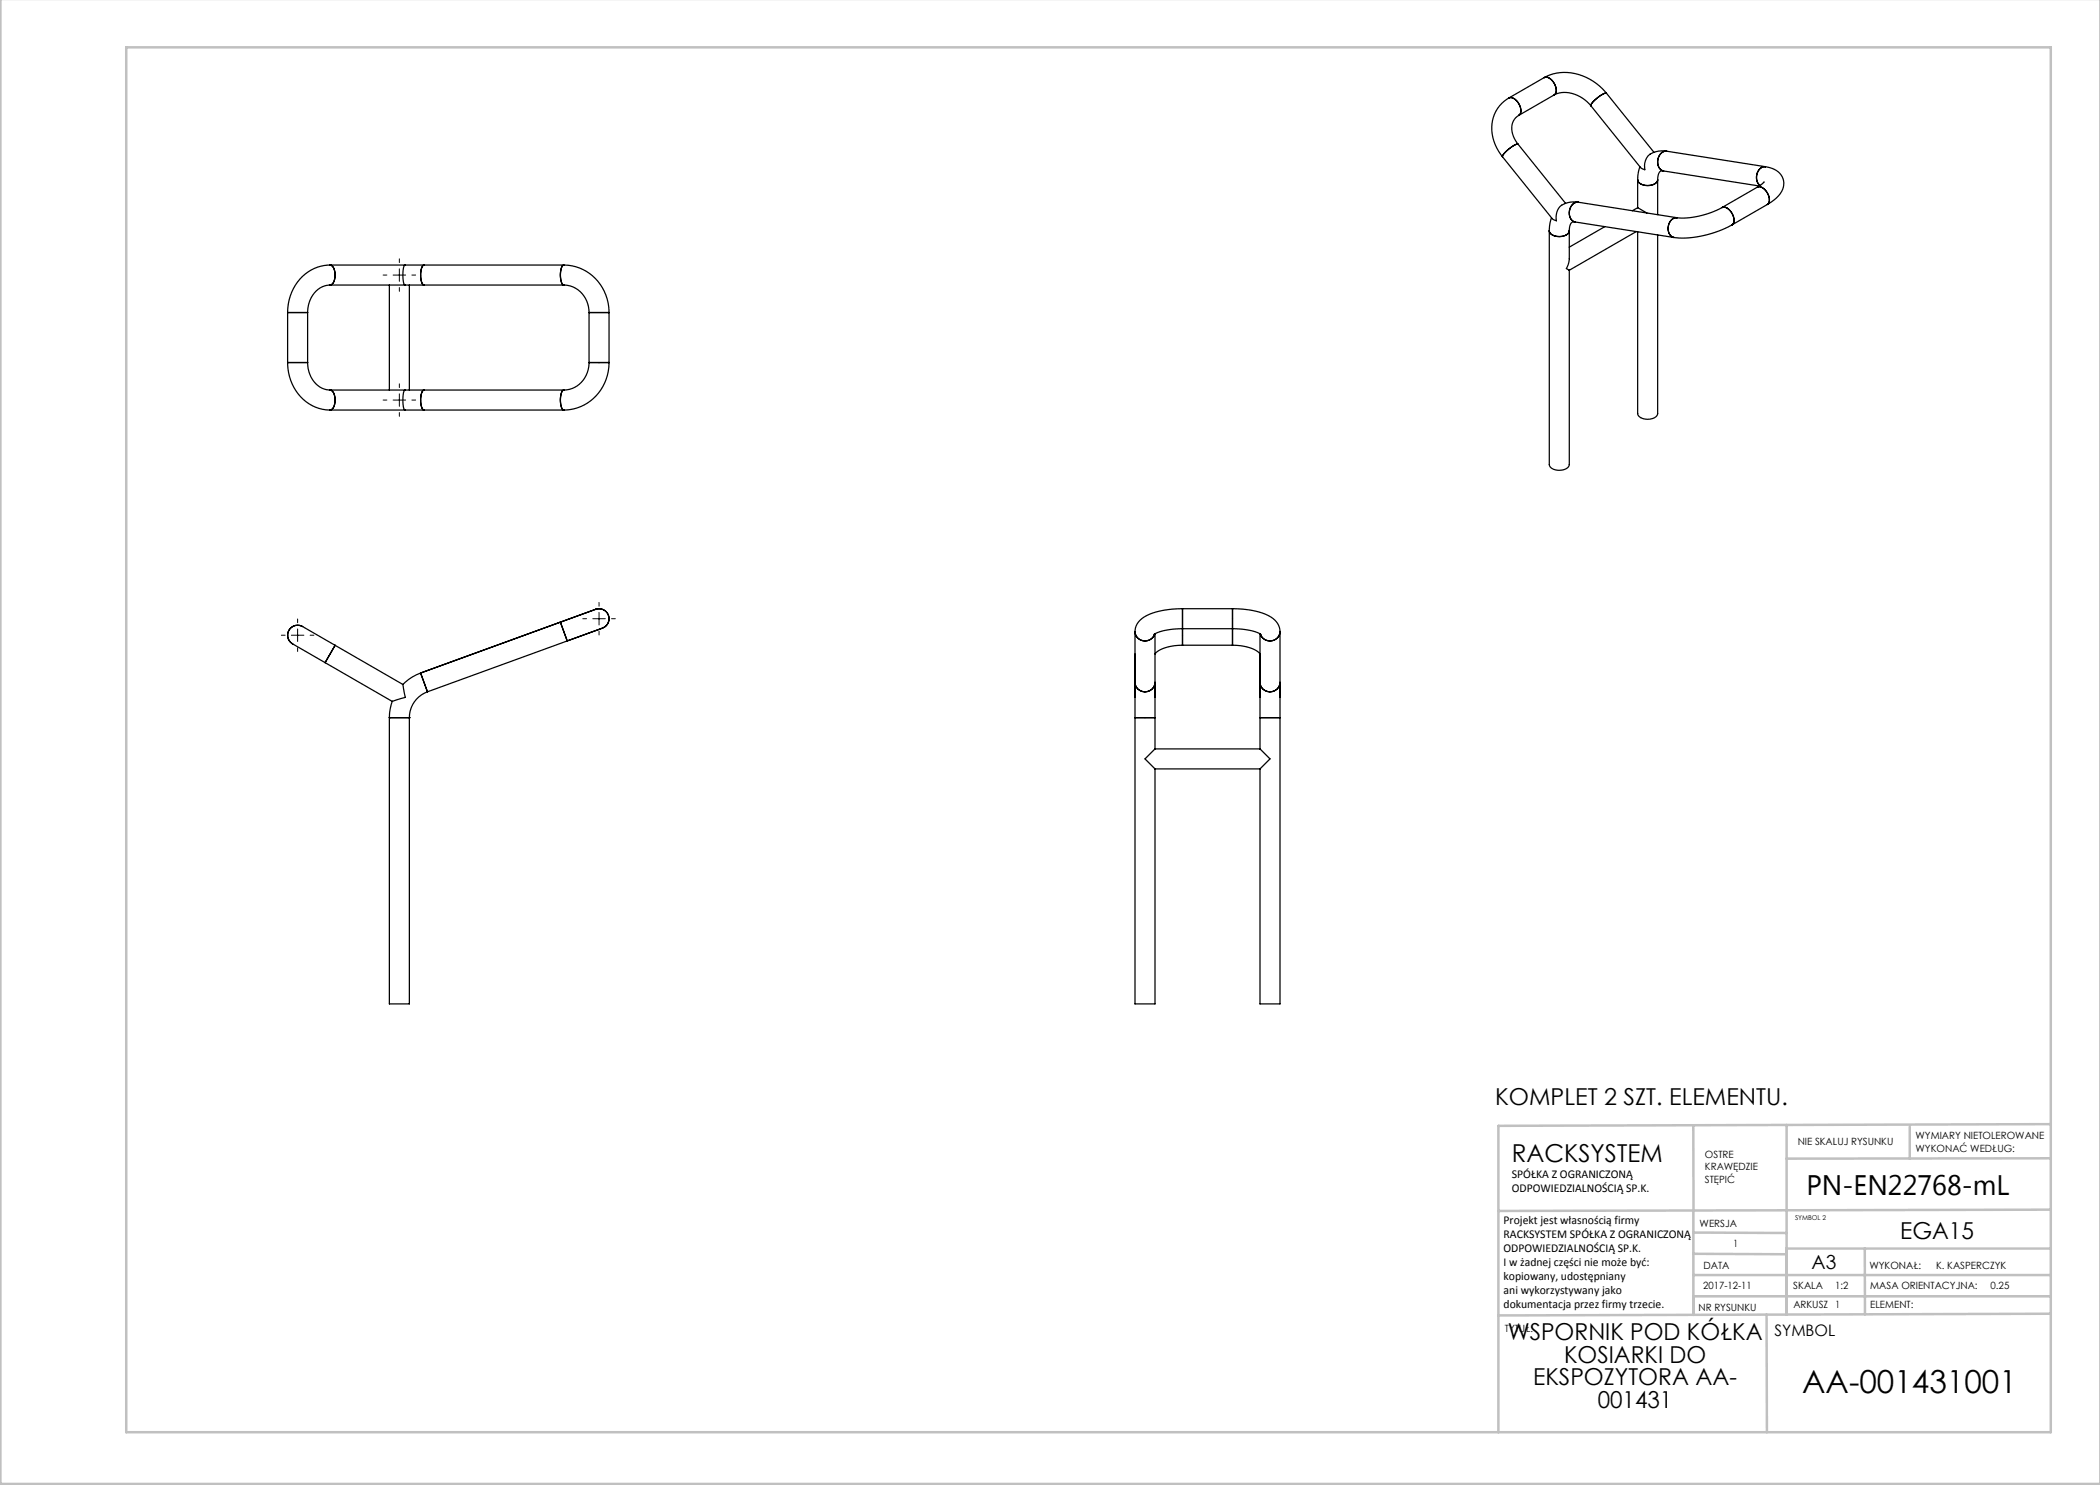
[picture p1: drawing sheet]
<svg xmlns="http://www.w3.org/2000/svg" width="420mm" height="297mm" viewBox="0 0 420 297" stroke-linecap="round" stroke-linejoin="round" font-family="sans-serif">
<g fill="none" stroke="#000" stroke-width=".2" stroke-dasharray="15.2 1.3 1.3 1.3">
<path d="M77.4 55h-.8M79.9 52.5v-.7M79.9 57.5v.8M82.4 55h.7M79.9 77.5v-.7M77.4 80h-.8M79.9 82.5v.8M82.4 80h.7M57 127h-.7M59.5 124.5v-.7M59.5 129.5v.8M62 127h.8"/>
<path d="M117.3 123.7h-.7M119.8 121.2v-.7M119.8 126.2v.8M122.3 123.7h.8"/>
</g>
<path d="M78.6 55h2.5M79.9 53.8v2.5M79.9 78.8v2.5M78.6 80h2.5M58.3 127h2.5M59.5 125.8v2.5M118.6 123.7h2.5M119.8 122.5v2.5" fill="none" stroke="#000" stroke-width=".2"/>
<g fill="none" stroke="#c0c0c0" stroke-width=".5">
<path d="M.1 -.1v296.9h419.9M25.2 9.5h385v276.9h-385zM338.7 225.2v16.9M357.3 225v37.9M382 225.4v6.3M410.1 224.8l-110.4 .4v61.2M410.1 231.7h-52.8M338.7 259.3h71.5M338.7 255h71.5M338.7 250.8l18.6 .1M338.7 246.5l18.6 .1M338.7 242.1v20.9"/>
<path d="M373 249.7v13.2M410.1 241.9l-110.4 .3M410.2 249.7h-52.9v13.2M353.3 262.9l.1 23.5M410.2 262.7l-110.5 .4"/>
</g>
<g fill="none" stroke="#000" stroke-width=".25">
<path d="M301.8 19.6a1.89 1.89 0 0 1 2.1 1.5l.3 1-.1 .6-.3 .4M301.8 19.6a7.3 7.3 0 0 0-2.4 10l1.1 1.8M301.8 19.6a2.13 2.13 0 0 1 2.3 1.9l.1 1-.4 .6M308.8 15.5a10.1 10.1 0 0 1 12.5 3.1M308.8 15.5a2.13 2.13 0 0 1 2.3 1.9l.1 1-.4 .6M308.8 15.5l-7 4.1M310.8 19a6.2 6.2 0 0 1 7.4 2.2M310.8 19l-7 4.1M321.3 18.6a4.9 4.9 0 0 0-3.1 2.6M321.3 18.6l9.5 11.9M300.5 31.4l9.9 12.3 .9 .5a2.97 2.97 0 0 1 2.8-3.8h1.6M303.6 28.9a4.9 4.9 0 0 0-3.1 2.5"/>
<path d="M303.6 28.9l9.5 11.8M303.8 23.1a3.3 3.3 0 0 0-.9 4.6l.7 1.2M318.2 21.2l9.9 12.3 .9 .5a2.93 2.93 0 0 1 2.8-3.8h1.5M327.5 36a2.14 2.14 0 0 0 2.8 1l.9-.4 .3-.6M327.5 36v5.5M328 33.4l-.3 1-.2 1.6M331.5 36v6.9M332.7 34.2a.86 .86 0 0 0-1.1 .9l-.1 .9M332.7 34.2l19.2 3M333.3 30.2a2.15 2.15 0 0 0-1.4 3.5l.8 .5M333.3 30.2a2.14 2.14 0 0 0-1.4 3.5l.8 .5M333.3 30.2l19.8 3.1"/>
<path d="M351.5 37.4a1.89 1.89 0 0 1 2.1 1.5 1.49 1.49 0 0 1-.1 2M351.5 37.4a2.14 2.14 0 0 1 2.3 1.9l.1 1-.4 .6M351.5 37.4l-7.1 4.1M352 33.7a2.36 2.36 0 0 0 0 3.4 2.23 2.23 0 0 1 .9-3.8h.2l-.5 .1zM352.8 36.4l-1.3 1M353.1 33.3a3.6 3.6 0 0 1 3.6 3.7 5.7 5.7 0 0 1-3.2 3.9M66 53a1.46 1.46 0 0 1 1 1.6 2.13 2.13 0 0 1-1 2.4M66 57a5.1 5.1 0 0 0-4.5 5.5M66 53a9 9 0 0 0-8.5 9.5M66 53a1.79 1.79 0 0 1 1 2 1.79 1.79 0 0 1-1 2M66 53h15.1M66 57h15.1"/>
<path d="M77.9 57v21M81.1 53h3.7M81.1 57h3.7M81.1 53h-.2a5.6 5.6 0 0 0 0 3.9l.2 .1M81.9 57v21M84.8 53a2.78 2.78 0 0 0-.6 2.8l.2 .9 .4 .3M84.8 53h28M84.8 57h28M112.8 53a9.3 9.3 0 0 1 9 9.5M112.8 57a5.3 5.3 0 0 1 5 5.5M112.8 53a2.78 2.78 0 0 0-.7 2.8l.3 .9 .4 .3M309.9 46.2a2.14 2.14 0 0 0 2.7 1l.9-.4 .4-.6"/>
<path d="M309.9 46.2v46.7a2.14 2.14 0 0 0 2.7 1.1l.9-.5 .4-.6v-38.8M310.3 43.6l-.3 1-.1 1.6M313.9 46.2l-.1 5.8-.5 1.7 .6 .4M315 44.4a.86 .86 0 0 0-1.1 .9v.9M315 44.4l19.8 3.1M315.7 40.4a2.15 2.15 0 0 0-1.5 3.5l.8 .5M315.7 40.4a2.14 2.14 0 0 0-1.5 3.5l.8 .5M315.7 40.4l19.7 3.1M321 45.3l-7.1 4.1M327.3 46.3l-13.4 7.8M327.5 41.5l1.9 1.1M327.5 46.4v36.3a2.14 2.14 0 0 0 2.8 1.1l.9-.5 .3-.6v-35.7"/>
<path d="M327.5 41.5l-1 .6M335.4 43.5a2.15 2.15 0 0 0-1.4 3.5l.8 .5M335.4 43.5a2.14 2.14 0 0 0-1.4 3.5l.8 .5M344.4 41.5a16.6 16.6 0 0 1-9 2M344.4 41.5a2.14 2.14 0 0 1 2.3 1.9l.1 1-.4 .6M346.4 45a20.5 20.5 0 0 1-11.6 2.5M353.5 40.9l-7.1 4.1M57.5 72.5a9 9 0 0 0 8.5 9.5M57.5 72.5h4M57.5 62.5h4M57.5 62.5v10M61.5 72.5a5.1 5.1 0 0 0 4.5 5.5"/>
<path d="M61.5 62.5v10M66 78a1.79 1.79 0 0 1 1 2 1.76 1.76 0 0 1-1 2M66 78h15.1M66 78a1.79 1.79 0 0 1 1 2 1.79 1.79 0 0 1-1 2M81.1 78h3.7M81.1 78a2.47 2.47 0 0 0-.5 2.3 1.85 1.85 0 0 0 .5 1.7M84.8 78a2.78 2.78 0 0 0-.6 2.8l.2 .9 .4 .3M84.8 78h28M112.8 78a2.78 2.78 0 0 0-.7 2.8l.3 .9 .4 .3M117.8 72.5a5.3 5.3 0 0 1-5 5.5M117.8 72.5h4M117.8 62.5h4"/>
<path d="M117.8 62.5v10M121.8 72.5a9.3 9.3 0 0 1-9 9.5M121.8 62.5v10M66 82h15.1M81.1 82h3.7M84.8 82h28M58.5 128.8l6.5 3.7M60.5 125.3l6.5 3.8M60.5 125.3a2 2 0 0 0-2.7 .7 2 2 0 0 0 .7 2.8M65 132.5l13.4 7.8M67 129.1l-2 3.4M67 129.1l13.6 7.8"/>
<path d="M80.6 136.9l.5 2.6-2.7 .8M84.1 134.6a9.5 9.5 0 0 0-3.5 2.3M84.1 134.6l1.4 3.8M85.5 138.4a5.5 5.5 0 0 0-3.6 5.1M112.1 124.4l1.3 3.8M112.1 124.4l-28 10.2M113.4 128.2l-27.9 10.2M119.1 121.9l-7 2.5M119.1 121.9a2 2 0 0 1 2.6 1.2 2 2 0 0 1-1.2 2.5M120.5 125.6l-7.1 2.6M227 136.5v7M227 136.5a2 2 0 0 0 2 1.9 2 2 0 0 0 2-1.9"/>
<path d="M227 126.3a2.02 2.02 0 0 0 1.7 1.9 2.02 2.02 0 0 0 2.2-1.3M227 126.3a2.02 2.02 0 0 0 1.7 1.9 2.02 2.02 0 0 0 2.2-1.4M227 126.3v13.2M231 136.5v7M231 126.8v12.7M236.5 129a7.3 7.3 0 0 0-5.5 1.8M236.5 125.7h-.4a9.7 9.7 0 0 0-5.3 1.2M236.5 121.7a14.6 14.6 0 0 0-8.2 2.1l-.9 1-.3 .8-.1 .7M236.5 125.7v3.3M236.5 121.7v4M236.5 129h10M236.5 121.7h10"/>
<path d="M236.5 125.7h10M246.5 129a7.2 7.2 0 0 1 5.5 1.8M246.5 125.7h.3a9.7 9.7 0 0 1 5.4 1.2M246.5 121.7a14.8 14.8 0 0 1 8.1 2l.7 .7 .4 .7 .3 1.2M246.5 125.8v3.2M246.5 121.7v4M252 136.5v7M252 136.5a2 2 0 0 0 2 1.9 2 2 0 0 0 2-1.9M252 126.8v12.7M252.1 126.8a2.02 2.02 0 0 0 2.2 1.4 2.02 2.02 0 0 0 1.7-1.9 2.02 2.02 0 0 1-1.7 1.9 2.02 2.02 0 0 1-2.2-1.4zM256 136.5v7M256 126.3v13.2"/>
<path d="M77.9 143.5h.1M77.9 143.5h4M77.9 143.5v57.3h4v-57.3M78.4 140.3l-.4 1.5-.1 1.7M81.9 143.5h.1M227 143.5h4M227 143.5v57.3h4v-47M231 149.8l-2 2 2 2M231 143.5v6.3M231 153.8h21M231 149.8h21M252 149.8l2 2-2 2"/>
<path d="M252 143.5h4M252 143.5v6.3M256 143.5v57.3h-4v-47"/>
</g>
<text font-size="6.3" x="360.5" y="278.5">AA-001431001</text>
<text font-size="5.6" x="361.3" y="239.1">PN-EN22768-mL</text>
<text font-size="4.9" x="302.4" y="232.4">RACKSYSTEM</text>
<g font-size="4.7">
<text x="299" y="221">KOMPLET 2 SZT. ELEMENTU.</text>
<text x="380" y="247.8">EGA15</text>
<text x="301.6" y="268.1">WSPORNIK POD KÓŁKA</text>
<text x="312.8" y="272.6">KOSIARKI DO</text>
<text x="306.6" y="277.1">EKSPOZYTORA AA-</text>
<text x="319.5" y="281.6">001431</text>
</g>
<text font-size="3.9" x="362.3" y="253.8">A3</text>
<text font-size="3.2" x="354.9" y="267.2">SYMBOL</text>
<g font-size="2.4">
<text x="302.4" y="235.6">SPÓŁKA Z OGRANICZONĄ</text>
<text x="302.4" y="238.4">ODPOWIEDZIALNOŚCIĄ SP.K.</text>
<text x="300.7" y="244.7">Projekt jest własnością firmy</text>
<text x="300.7" y="247.5">RACKSYSTEM SPÓŁKA Z OGRANICZONĄ</text>
<text x="300.7" y="250.3">ODPOWIEDZIALNOŚCIĄ SP.K.</text>
<text x="300.7" y="253.1">I w żadnej części nie może być:</text>
<text x="300.7" y="256">kopiowany, udostępniany</text>
<text x="300.7" y="258.8">ani wykorzystywany jako</text>
<text x="300.7" y="261.6">dokumentacja przez firmy trzecie.</text>
</g>
<g font-size="2">
<text x="383.1" y="227.9">WYMIARY NIETOLEROWANE</text>
<text x="341" y="231.6">OSTRE</text>
<text x="359.5" y="228.9">NIE SKALUJ RYSUNKU</text>
<text x="383.1" y="230.4">WYKONAĆ WEDŁUG:</text>
<text x="341" y="234.1">KRAWĘDZIE</text>
<text x="341" y="236.6">STĘPIĆ</text>
<text x="339.9" y="245.4">WERSJA</text>
<text x="346.6" y="249.5">1</text>
<text x="340.7" y="257.7">2017-12-11</text>
<text x="340.7" y="253.8">DATA</text>
<text x="358.7" y="257.7">SKALA</text>
<text x="367" y="257.7">1:2</text>
<text x="373.9" y="253.8">WYKONAŁ:</text>
<text x="374.1" y="257.7">MASA ORIENTACYJNA:</text>
<text x="387.2" y="253.8">K. KASPERCZYK</text>
<text x="398.1" y="257.7">0.25</text>
<text x="339.7" y="262.3">NR RYSUNKU</text>
<text x="358.7" y="261.7">ARKUSZ 1</text>
<text x="374.1" y="261.7">ELEMENT:</text>
<text x="301" y="266.4">TYTUŁ:</text>
</g>
<text font-size="1.3" x="359" y="244">SYMBOL 2</text>
</svg>
